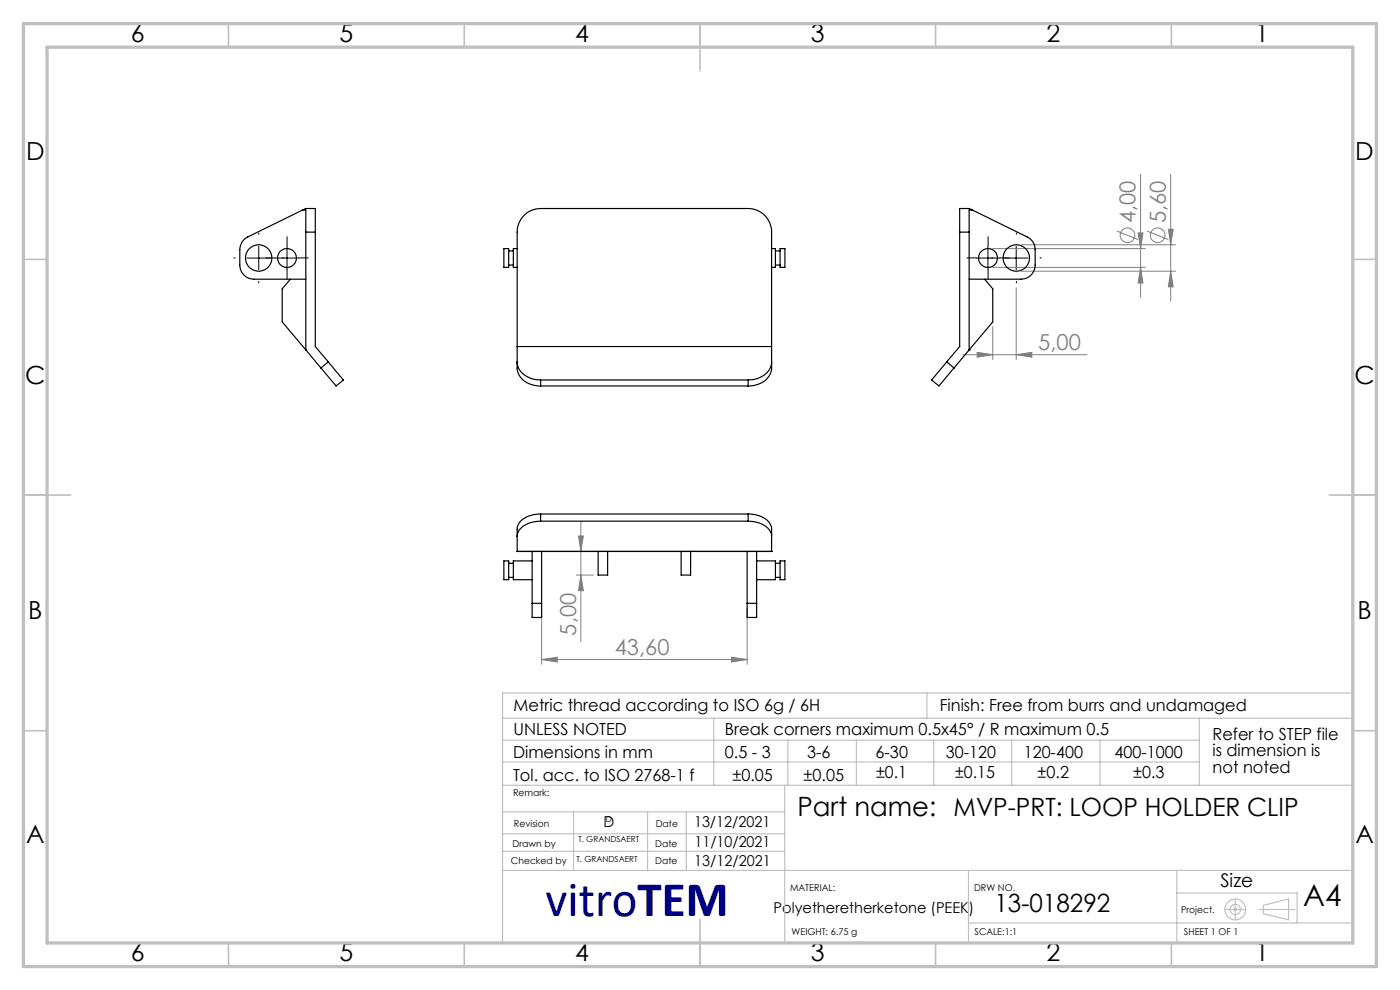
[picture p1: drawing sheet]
<svg xmlns="http://www.w3.org/2000/svg" width="297mm" height="210mm" viewBox="0 0 297 210" stroke-linecap="round" stroke-linejoin="round" font-family="sans-serif">
<g fill="none" stroke="#808080" stroke-width=".21">
<path d="M242 37v26.1M248.4 37v26.9M210.6 52.7h32.4M210.6 56.7h32.4M216.6 51.9h32.8M216.6 57.5h32.8M237 49l4.4 1.8M241.4 49.4h1.1l-.5 3.3zM242 56.7l.5 3.3h-1.1zM243.4 49l4.4 1.8M247.9 48.6h1l-.5 3.3zM248.4 57.5l.5 3.3h-1z"/>
<path d="M204.3 75.2h26.3M207.3 74.7l3.3 .5-3.3 .6zM210.6 69.3v7M215.6 75.2l3.3-.5v1.1zM215.6 61v15.3M122.7 113.7h1.1l-.6 3.3zM123.2 110.6v25.5M114.9 139.9l3.3-.5v1zM114.9 129v11.9M114.9 139.9h43.6M122.2 122h3.7M123.2 122l.6 3.3h-1.1z"/>
<path d="M155.2 139.4l3.3 .5-3.3 .5zM158.5 129v11.9"/>
<circle cx="239.2" cy="49.9" r="1.55"/>
<circle cx="245.6" cy="49.9" r="1.55"/>
</g>
<g fill="none" stroke="#c0c0c0" stroke-width=".25">
<path d="M106.6 152.4h180.1M106.7 157h147.7M151.4 152.4v14.2M167.1 157v9.6M181.7 157v9.6M196.6 147v5.4M198.1 157v9.6M214.6 157v9.6M233.4 157v9.6M254.4 152.4v14.2M286.7 147h-180.1v52.7M106.6 166.6h180.1"/>
<path d="M106.6 161.6h147.8M106.6 176.9h59.9M106.6 172.2h59.9M121.7 172.2v12.4M137.4 172.2v12.4M145.6 172.2v12.3M166.5 166.6v33.2M106.6 180.6h59.9M106.6 184.6h180.1M205.5 195.8h81.2M205.5 184.6v15.2M249.7 184.6v15.2"/>
<path d="M249.7 189.4h25.5v6.4M259.9 192.9h4.4M262 190.7v4.4M267.1 192.9h7.6M268 192l5.4-1.3v4.4l-5.4-1.3z"/>
<circle cx="262" cy="192.9" r=".27"/>
<circle cx="262" cy="192.9" r="2.21"/>
<circle cx="262" cy="192.9" r="1.11"/>
</g>
<g fill="none" stroke="#000" stroke-width=".21" stroke-dasharray="15.2 1.3 1.3 1.3">
<path d="M49.9 54.7h-.3M54.9 49.7v-.3M54.9 59.7v.3M58.4 54.7h-2M59.9 54.7h.3M60.9 52.2v-2M60.9 57.2v2M63.4 54.7h2M207.1 54.7h-2M209.6 52.2v-2M209.6 57.2v2M210.6 54.7h-.3"/>
<path d="M212.1 54.7h2M215.6 49.7v-.3M215.6 59.7v.3M220.6 54.7h.3"/>
</g>
<path d="M52.4 54.7h5M54.9 52.2v5M58.4 54.7h5M60.9 52.2v5M207.1 54.7h5M209.6 52.2v5M213.1 54.7h5M215.6 52.2v5" fill="none" stroke="#000" stroke-width=".21"/>
<g fill="none" stroke="#c0c0c0" stroke-width=".35">
<path d="M48.5 5v5M98.5 5v5M148.5 5v10M198.5 5v5M248.5 5v5M5 55h5M287 55h5M5 105h10M282 105h10M5 155h5M287 155h5M148.5 195v10"/>
<path d="M48.5 200v5M98.5 200v5M198.5 200v5M248.5 200v5"/>
</g>
<path d="M5 5h287v200h-287zM10 10h277v190h-277z" fill="none" stroke="#c0c0c0" stroke-width=".7"/>
<g fill="#808080">
<path d="M215.6 75.2l3.3-.5v1.1zM207.3 74.7l3.3 .5-3.3 .6z"/>
<path d="M114.9 139.9l3.3-.5v1zM155.2 139.4l3.3 .5-3.3 .5z"/>
<path d="M123.2 122l.6 3.3h-1.1zM122.7 113.7h1.1l-.6 3.3z"/>
<path d="M241.4 49.4h1.1l-.5 3.3zM242 56.7l.5 3.3h-1.1zM247.9 48.6h1l-.5 3.3zM248.4 57.5l.5 3.3h-1z"/>
</g>
<g fill="none" stroke="#000" stroke-width=".25">
<path d="M61.6 59.2l-1.7 2.1v7l5 5.9M64.2 44.5l.6-.3h2.1v5M64.2 44.5h.7v4.7M64.2 44.5l-11.6 5.8a2.96 2.96 0 0 0-1.7 2.6v3.3a3 3 0 0 0 3 3h11M64.9 49.2h2M64.9 49.2v25M66.9 49.2v24.3l2.7 3.3M106.9 52.7h1v4h-1zM107.9 53.2h1M107.9 56.2h1M109.7 52.7h-.8v4h.8M163.7 52.7h.8v4h-.8"/>
<path d="M164.5 53.2h1M164.5 56.2h1M165.5 52.7h1v4h-1zM203.6 49.2h2M203.6 49.2v24.3l-2.8 3.3M205.6 49.2v25M206.3 44.5l-.7-.3h-2v5M206.3 44.5h-.7v4.7M206.3 44.5l11.6 5.8a2.96 2.96 0 0 1 1.7 2.6v3.3a3 3 0 0 1-3 3h-11M208.9 59.2l1.7 2.1v7l-5 5.9M64.9 74.2h.1M64.9 74.2l3.2 3.9"/>
<path d="M69.6 76.8l3.2 3.8-1.5 1.3-3.2-3.8M69.6 76.8l-1.5 1.3M109.7 76.8a4.5 4.5 0 0 0 5 3.8M109.7 73.5h54M163.7 76.8a4.3 4.3 0 0 1-4.5 3.8h-.5M200.8 76.8l-3.2 3.8 1.6 1.3 3.2-3.8M200.8 76.8l1.6 1.3M205.6 74.2h.1M205.6 74.2l-3.2 3.9M114.7 81.9a4.5 4.5 0 0 1-5-3.8v-28.9a5 5 0 0 1 5-5h44a5 5 0 0 1 5 5v28.9a4.3 4.3 0 0 1-4.5 3.8h-.5M114.7 80.6v1.3M114.7 80.6h44"/>
<path d="M114.7 81.9h44M158.7 80.6v1.3M106.9 119h1v4h-1zM107.9 119.5h1M109.7 117h.1M109.7 117h54M112.9 119h-4v4h4M112.9 117v11M114.7 110.6a5.1 5.1 0 0 0-4.9 2.5l-.1 .7M114.7 109a4.7 4.7 0 0 0-5 2.9v5.1M114.7 109v1.6M114.7 110.6h44"/>
<path d="M114.7 109h44M114.9 117v11M126.9 117v5h2v-5M144.5 117v5h2v-5M158.5 117v11M158.7 110.6a5.1 5.1 0 0 1 4.9 2.5l.1 .7M158.7 109a4.7 4.7 0 0 1 5 2.9v5.1M158.7 109v1.6M160.5 119h4v4h-4M160.5 117v11M163.7 117h.1M164.5 119.5h1"/>
<path d="M165.5 119h1v4h-1zM107.9 122.5h1M112.9 128v3h2v-3M112.9 128h2M158.5 128v3h2v-3M158.5 128h2M164.5 122.5h1"/>
<circle cx="54.9" cy="54.7" r="2.8"/>
<circle cx="60.9" cy="54.7" r="2.01"/>
<circle cx="209.6" cy="54.7" r="2.01"/>
<circle cx="215.6" cy="54.7" r="2.8"/>
</g>
<text font-size="10.6" fill="#000080" x="115.8" y="194.4">vitroTEM</text>
<text font-size="6.3" x="276.5" y="192.2">A4</text>
<text font-size="5.6" x="169.2" y="173.1">Part name: MVP-PRT: LOOP HOLDER CLIP</text>
<g font-size="5.3">
<text x="27.8" y="8.9">6</text>
<text x="72" y="8.9">5</text>
<text x="122" y="8.9">4</text>
<text x="172" y="8.9">3</text>
<text x="222" y="8.9">2</text>
<text x="266.3" y="8.9">1</text>
<text x="5.5" y="33.9">D</text>
<text x="287.5" y="33.9">D</text>
<text x="5.3" y="81.4">C</text>
<text x="287.3" y="81.4">C</text>
<text x="6" y="131.4">B</text>
<text x="288" y="131.4">B</text>
<text x="5.5" y="178.9">A</text>
<text x="287.5" y="178.9">A</text>
<text x="211" y="193.5">13-018292</text>
<text x="27.8" y="203.9">6</text>
<text x="72" y="203.9">5</text>
<text x="122" y="203.9">4</text>
<text x="172" y="203.9">3</text>
<text x="222" y="203.9">2</text>
<text x="266.3" y="203.9">1</text>
</g>
<g font-size="4.7" fill="#808080">
<text x="240.9" y="47.3" transform="rotate(-90 240.9 47.3)">4,00</text>
<text x="247.3" y="47.3" transform="rotate(-90 247.3 47.3)">5,60</text>
<text x="220.3" y="74.2">5,00</text>
<text x="122.2" y="134.8" transform="rotate(-90 122.2 134.8)">5,00</text>
<text x="130.4" y="138.9">43,60</text>
</g>
<text font-size="4" x="258.9" y="188.1">Size</text>
<g font-size="3.5">
<text x="108.9" y="156">UNLESS NOTED</text>
<text x="108.9" y="150.8">Metric thread according to ISO 6g / 6H</text>
<text x="153.8" y="156">Break corners maximum 0.5x45° / R maximum 0.5</text>
<text x="199.3" y="150.8">Finish: Free from burrs and undamaged</text>
<text x="108.8" y="160.7">Dimensions in mm</text>
<text x="153.8" y="160.7">0.5 - 3</text>
<text x="171.2" y="160.7">3-6</text>
<text x="185.7" y="160.7">6-30</text>
<text x="200.6" y="160.7">30-120</text>
<text x="217.2" y="160.7">120-400</text>
<text x="236.5" y="160.7">400-1000</text>
<text x="257.2" y="156.9">Refer to STEP file</text>
<text x="257.2" y="160.4">is dimension is</text>
<text x="108.8" y="165.6">Tol. acc. to ISO 2768-1 f</text>
<text x="155.4" y="165.6">±0.05</text>
<text x="170.5" y="165.6">±0.05</text>
<text x="185.9" y="165">±0.1</text>
<text x="202.6" y="165">±0.15</text>
<text x="220.1" y="165">±0.2</text>
<text x="240.4" y="165">±0.3</text>
<text x="257.2" y="163.9">not noted</text>
</g>
<g font-size="3.2">
<text x="128" y="175.5">D</text>
<text x="147.2" y="175.5">13/12/2021</text>
<text x="147.3" y="179.7">11/10/2021</text>
<text x="147.3" y="183.7">13/12/2021</text>
<text x="164.1" y="193.6">Polyetheretherketone (PEEK)</text>
</g>
<g font-size="2">
<text x="108.8" y="168.9">Remark:</text>
<text x="108.7" y="179.6">Drawn by</text>
<text x="109" y="175.5">Revision</text>
<text x="139" y="179.6">Date</text>
<text x="139.1" y="175.5">Date</text>
<text x="108.4" y="183.2">Checked by</text>
<text x="139" y="183.2">Date</text>
<text x="167.6" y="189">MATERIAL:</text>
<text x="206.6" y="189">DRW NO.</text>
<text x="250.6" y="193.6">Project.</text>
<text x="167.9" y="198.4">WEIGHT: 6.75 g</text>
<text x="206.8" y="198.4">SCALE:1:1</text>
<text x="251.2" y="198.4">SHEET 1 OF 1</text>
</g>
<g font-size="1.8">
<text x="122.7" y="178.6">T. GRANDSAERT</text>
<text x="128.5" y="174.4">D</text>
<text x="122.3" y="182.8">T. GRANDSAERT</text>
</g>
</svg>
